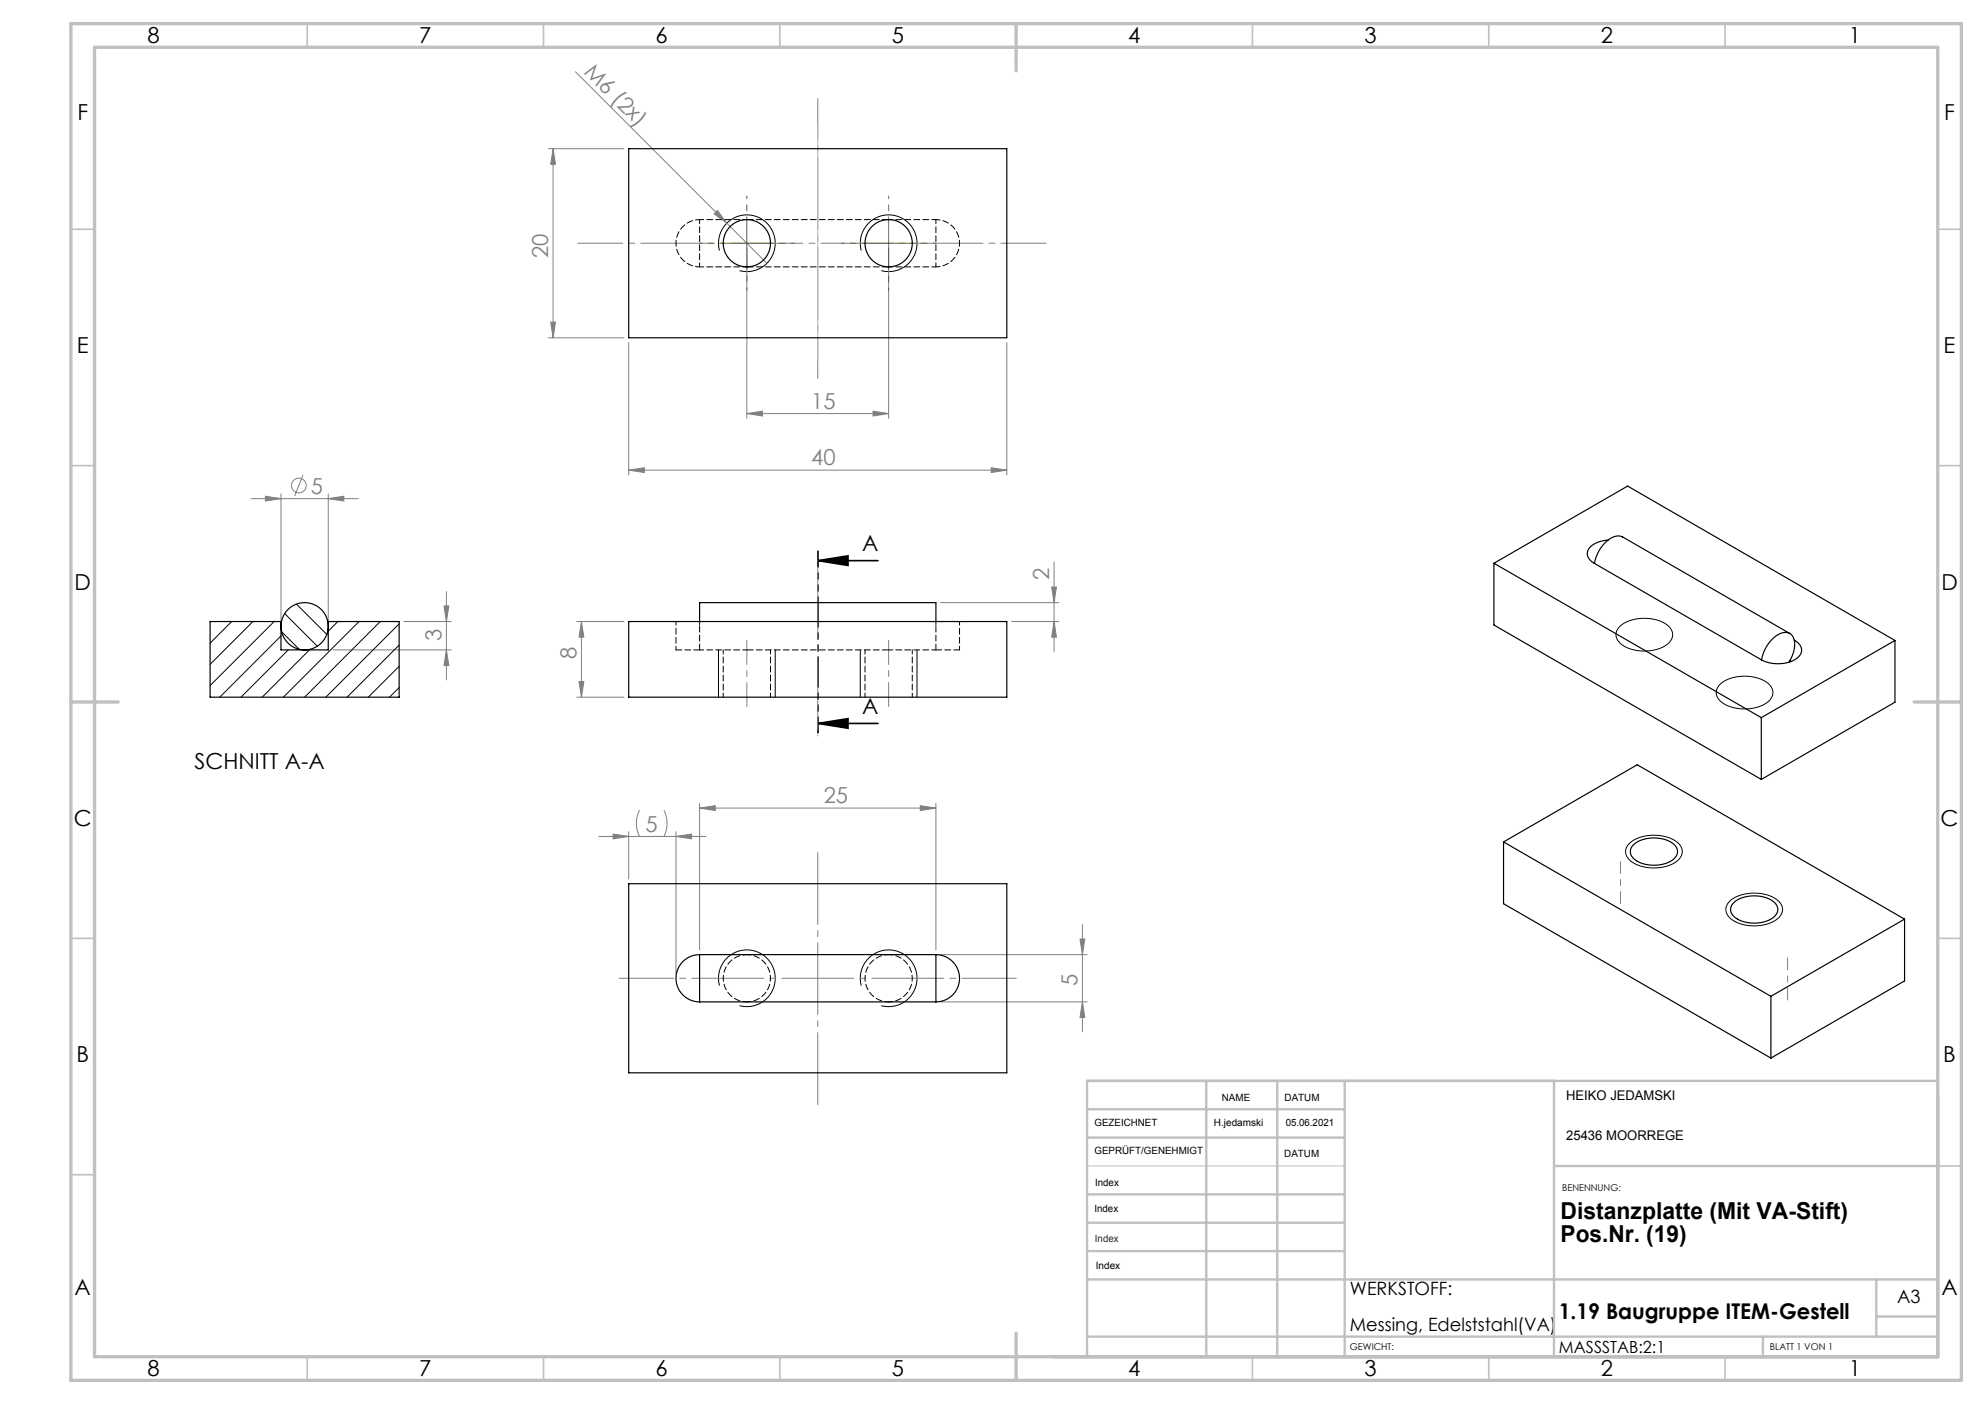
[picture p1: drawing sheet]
<svg xmlns="http://www.w3.org/2000/svg" width="420mm" height="297mm" viewBox="0 0 420 297" stroke-linecap="round" stroke-linejoin="round" font-family="sans-serif">
<g fill="none" stroke="#808080" stroke-width=".21">
<path d="M121.8 15.2l40.5 40.5M116 31.5h16M117 31.5v40M117 31.5l.5 3.3h-1zM151.1 45.2l.7-.7 2 2.7zM158 52.5v36M188 52.5v36M116 71.5h16M116.5 68.2h1l-.5 3.3zM133 72.5v28M213 72.5v28M133 99.5l3.3-.6v1.1z"/>
<path d="M133 99.5h80M158 87.5l3.3-.5v1zM158 87.5h30M184.7 87l3.3 .5-3.3 .5zM209.7 98.9l3.3 .6-3.3 .5zM53.1 105.5h22.7M56.2 105l3.3 .5-3.3 .5zM59.5 104.5v27M64.1 100.5l-1.8 4.4M69.5 105.5l3.3-.5v1zM69.5 104.5v27M223 118.9v18.9"/>
<path d="M70.5 137.5h25M85.5 131.5h10M93.9 128.2h1.1l-.5 3.3zM94.5 137.5l.5 3.3h-1.1zM94.5 125.1v18.7M122 131.5h10M123 131.5v16M123 131.5l.5 3.3h-1zM199 127.5h25M214 131.5h10M222.5 124.2h1l-.5 3.3zM223 131.5l.5 3.3h-1z"/>
<path d="M122 147.5h10M122.5 144.2h1l-.5 3.3zM126.7 176.9h22.7M129.7 176.4l3.3 .5-3.3 .5zM133 175.9v10M135.3 171.4a6.2 6.2 0 0 0 0 5.5M140.5 171.4a6.2 6.2 0 0 1 0 5.5M143 176.9l3.3-.5v1zM143 175.9v30M148 170.9l3.3-.5v1zM148 169.9v31M148 170.9h50"/>
<path d="M194.7 170.4l3.3 .5-3.3 .5zM198 169.9v31M228.5 198.6h1l-.5 3.3zM229 195.6v22.7M199 201.9h31M199 211.9h31M229 211.9l.5 3.3h-1z"/>
<circle cx="63.2" cy="102.7" r="1.56"/>
</g>
<path d="M173.1 118.6h12.7M173.1 118.6l6.3-1v2zM173.1 153h12.7M173.1 153l6.3-1v2.1z" fill="none" stroke="#000" stroke-width=".35"/>
<path d="M152.2 53a6 6 0 0 1 5.3-7.5 6 6 0 0 1 6.5 6.5 6 6 0 0 1-7.5 5.2M182.2 53a6 6 0 0 1 5.3-7.5 6 6 0 0 1 6.5 6.5 6 6 0 0 1-7.5 5.2M152 137.5v10M164 137.5v10M182 137.5v10M194 137.5v10M342.8 132.4a8.7 8.7 0 0 1 10.4 .2 2.42 2.42 0 0 1-.8 4 8.8 8.8 0 0 1-9.8-.7 2.27 2.27 0 0 1 .2-3.5zM364 144.7a8.7 8.7 0 0 1 10.4 .2 2.42 2.42 0 0 1-.8 3.9 8.8 8.8 0 0 1-9.8-.6 2.27 2.27 0 0 1 .2-3.5zM344.7 178.5a8.6 8.6 0 0 1 10.5 0 2.42 2.42 0 0 1-.8 3.9 8.8 8.8 0 0 1-9.7-.6 2.24 2.24 0 0 1 0-3.3zM365.9 190.7a8.6 8.6 0 0 1 10.5 0 2.42 2.42 0 0 1-.8 4 8.8 8.8 0 0 1-9.7-.7 2.24 2.24 0 0 1 0-3.3zM152.2 208.5a6 6 0 0 1 5.3-7.5 6 6 0 0 1 6.5 6.5 6 6 0 0 1-7.5 5.2M182.2 208.5a6 6 0 0 1 5.3-7.5 6 6 0 0 1 6.5 6.5 6 6 0 0 1-7.5 5.2" fill="none" stroke="#000" stroke-width=".21"/>
<path d="M173.1 116.6v38.4" fill="none" stroke="#000" stroke-width=".35" stroke-dasharray="6.3 1.3 1.3 1.3 1.3 1.3" stroke-dashoffset="3"/>
<path d="M342.9 182.2v8.9M378.2 202.6v8.9" fill="none" stroke="#808080" stroke-width=".21" stroke-dasharray="15.2 1.3 1.3 1.3" stroke-dashoffset="12.7"/>
<path d="M173 20.9v59.2" fill="none" stroke="#808080" stroke-width=".21" stroke-dasharray="15.2 1.3 1.3 1.3" stroke-dashoffset="6.6"/>
<path d="M221.4 51.5h-99.2" fill="none" stroke="#808080" stroke-width=".21" stroke-dasharray="15.2 1.3 1.3 1.3" stroke-dashoffset="5.7"/>
<path d="M158 135.5v14M188 135.5v14" fill="none" stroke="#808080" stroke-width=".21" stroke-dasharray="15.2 1.3 1.3 1.3" stroke-dashoffset="10.1"/>
<path d="M173 118.5v37.2" fill="none" stroke="#808080" stroke-width=".21" stroke-dasharray="15.2 1.3 1.3 1.3" stroke-dashoffset="-1.4"/>
<path d="M173 179.2v55.7" fill="none" stroke="#808080" stroke-width=".21" stroke-dasharray="15.2 1.3 1.3 1.3" stroke-dashoffset="-1.2"/>
<path d="M215 206.9h-84" fill="none" stroke="#808080" stroke-width=".21" stroke-dasharray="15.2 1.3 1.3 1.3" stroke-dashoffset="3.7"/>
<path d="M230 246.7h54.5" fill="none" stroke="#c0c0c0" stroke-width=".21"/>
<path d="M173 26.7v49.6" fill="none" stroke="#c0c0c0" stroke-width=".25"/>
<g fill="none" stroke="#c0c0c0" stroke-width=".35">
<path d="M65 5v5M115 5v5M165 5v5M265 5v5M315 5v5M365 5v5M15 48.5h5M410 48.5h5M15 98.5h5M410 98.5h5M15 198.5h5M410 198.5h5"/>
<path d="M15 248.5h5M410 246.7h5M65 287v5M115 287v5M165 287v5M265 287v5M315 287v5M365 287v5"/>
</g>
<g fill="none" stroke="#c0c0c0" stroke-width=".5">
<path d="M230 234.7h54.5M255.2 228.7v58.3M270.2 228.7v58.3M284.5 228.7v58.3M328.8 228.7v58.3M410 228.6l-180 .1v58.3M230 252.7h54.5M230 240.7h54.5M230 258.7h54.5M328.8 246.7h81.2M230 264.7h54.5M230 270.7h180"/>
<path d="M397 270.7v12.1M397 278.5h13M230 282.8h180M373 282.8v4.2"/>
</g>
<path d="M15 5h400v287h-400zM20 10h390v277h-390zM215 5v10M15 148.5h10M405 148.5h10M215 282v10" fill="none" stroke="#c0c0c0" stroke-width=".7"/>
<path d="M153 51.5h-5M158 46.5v-5M158 56.5v5M163 51.5h5M183 51.5h-5M188 46.5v-5M188 56.5v5M193 51.5h5" fill="none" stroke="#808000" stroke-width=".21" stroke-dasharray="15.2 1.3 1.3 1.3" stroke-dashoffset="14.6"/>
<path d="M153 51.5h10M158 46.5v10M183 51.5h10M188 46.5v10" fill="none" stroke="#808000" stroke-width=".21"/>
<path d="M173.1 118.6l6.3-1v2zM173.1 153l6.3-1v2.1z" fill="#000"/>
<g fill="#808080">
<path d="M151.1 45.2l.7-.7 2 2.7z"/>
<path d="M209.7 98.9l3.3 .6-3.3 .5zM133 99.5l3.3-.6v1.1zM194.7 170.4l3.3 .5-3.3 .5zM148 170.9l3.3-.5v1z"/>
<path d="M158 87.5l3.3-.5v1zM184.7 87l3.3 .5-3.3 .5zM129.7 176.4l3.3 .5-3.3 .5zM143 176.9l3.3-.5v1zM56.2 105l3.3 .5-3.3 .5zM69.5 105.5l3.3-.5v1z"/>
<path d="M223 131.5l.5 3.3h-1zM222.5 124.2h1l-.5 3.3z"/>
<path d="M117 31.5l.5 3.3h-1zM116.5 68.2h1l-.5 3.3zM123 131.5l.5 3.3h-1zM122.5 144.2h1l-.5 3.3zM228.5 198.6h1l-.5 3.3zM229 211.9l.5 3.3h-1z"/>
<path d="M93.9 128.2h1.1l-.5 3.3zM94.5 137.5l.5 3.3h-1.1z"/>
</g>
<g fill="none" stroke="#000" stroke-width=".25">
<path d="M133 31.5h80v40h-80zM316.1 119.2l28.3-16.4 56.5 32.7M316.1 119.2l56.6 32.6M316.1 119.2v13l56.6 32.7M337.4 119.2a7.2 7.2 0 0 1 4.6-5.8h.7l.6 .2 35.4 20.4M340.3 114.2a4.5 4.5 0 0 0-4.4 2.6 2.33 2.33 0 0 0 1.4 2.4l35.4 20.4a7.3 7.3 0 0 0 8-.8 2.13 2.13 0 0 0-1.1-3.4M59.5 131.5h.1M59.5 131.5h-15v16h40v-16h-15M59.5 131.5v6h10v-6M69.4 131.5h.1M133 131.5h80v16h-80zM148 131.5v-4h50v4"/>
<path d="M372.7 139.6a7.2 7.2 0 0 1 4.7-5.8 2.07 2.07 0 0 1 2.3 2.5 7.4 7.4 0 0 1-1.2 3.8M378.7 139.8l.3 .1M400.9 135.5l-28.2 16.3M400.9 135.5v13l-28.2 16.4M372.7 151.8v13.1M318.1 178.1l28.3-16.3 56.6 32.6M318.1 178.1l56.6 32.7M318.1 178.1v13.1l56.6 32.6M345.7 178.6a7.2 7.2 0 0 1 8.8 .3 2.07 2.07 0 0 1-1 3.3 7.3 7.3 0 0 1-8.1-.8 1.88 1.88 0 0 1 .3-2.8zM133 186.9h80v40h-80zM366.9 190.9a7.2 7.2 0 0 1 8.8 .2 2.06 2.06 0 0 1-1 3.3 7.3 7.3 0 0 1-8-.8 1.88 1.88 0 0 1 .2-2.7zM403 194.4l-28.3 16.4"/>
<path d="M403 194.4v13.1l-28.3 16.3M148 201.9a5 5 0 0 0-5 5 5 5 0 0 0 5 5M148 201.9v10M148 201.9h50M148 211.9h50M198 201.9a5 5 0 0 1 5 5 5 5 0 0 1-5 5M198 201.9v10M374.7 210.8v13"/>
<circle cx="158" cy="51.5" r="5"/>
<circle cx="188" cy="51.5" r="5"/>
<circle cx="64.5" cy="132.5" r="5"/>
</g>
<path d="M158 46.5h30M188 56.5h-30M158 137.5h30" fill="none" stroke="#000" stroke-width=".21" stroke-dasharray="1.3 .6" stroke-dashoffset="-.1"/>
<g fill="none" stroke="#000" stroke-width=".21" stroke-dasharray="1.3 .6" stroke-dashoffset=".4">
<path d="M148 46.5h10M148 56.5a5 5 0 0 1-5-5 5 5 0 0 1 5-5M148 46.5v10M158 56.5h-10M188 46.5h10M198 56.5h-10M198 46.5a5 5 0 0 1 5 5 5 5 0 0 1-5 5M198 46.5v10M148 137.5h10M153 137.5v10M183 137.5v10M188 137.5h10"/>
<path d="M163 147.5v-10M193 147.5v-10M158 201.9a5 5 0 0 1 5 5 5 5 0 0 1-5 5M158 211.9a5 5 0 0 1-5-5 5 5 0 0 1 5-5M188 201.9a5 5 0 0 1 5 5 5 5 0 0 1-5 5M188 211.9a5 5 0 0 1-5-5 5 5 0 0 1 5-5"/>
</g>
<path d="M143 137.5h5M148 132.5v5M198 137.5h5M198 132.5v5" fill="none" stroke="#000" stroke-width=".21" stroke-dasharray="1.3 .6"/>
<path d="M143 131.5v6M148 131.5v1M198 131.5v1M203 137.5v-6" fill="none" stroke="#000" stroke-width=".21" stroke-dasharray="1.3 .6" stroke-dashoffset=".5"/>
<g fill="none" stroke="#000" stroke-width=".21">
<path d="M44.5 131.5v.1M49 131.5l-4.5 4.6M53.5 131.5l-9 9M58 131.5l-13.5 13.5M59.5 134.5l-13 13M59.6 133.6l3.7 3.7M60.2 129.8l6.9 6.9M61 137.5l-10 10M62.7 127.8l6.4 6.4M65.5 137.5l-10 10M71.5 131.5l-2 2M76 131.5l-16 16"/>
<path d="M80.5 131.5l-16 16M84.5 132l-15.6 15.5M84.5 136.5l-11.1 11M84.5 141l-6.6 6.5M84.5 145.4l-2.1 2.1"/>
</g>
<g font-size="4.9">
<text x="330.2" y="257.9">Distanzplatte (Mit VA-Stift)</text>
<text x="330.2" y="262.8">Pos.Nr. (19)</text>
</g>
<g font-size="4.7">
<text x="31.2" y="9">8</text>
<text x="88.7" y="9">7</text>
<text x="138.7" y="9">6</text>
<text x="188.7" y="9">5</text>
<text x="238.7" y="9">4</text>
<text x="288.7" y="9">3</text>
<text x="338.7" y="9">2</text>
<text x="391.2" y="9">1</text>
<text x="16.4" y="25.5">F</text>
<text x="411.4" y="25.5">F</text>
<text x="16.2" y="74.7">E</text>
<text x="411.2" y="74.7">E</text>
<text x="182.4" y="116.5">A</text>
<text x="15.8" y="124.8">D</text>
<text x="410.8" y="124.8">D</text>
<text x="182.4" y="150.9">A</text>
<text x="41.2" y="162.7">SCHNITT A-A</text>
<text x="15.6" y="174.8">C</text>
<text x="410.6" y="174.8">C</text>
<text x="16.2" y="224.7">B</text>
<text x="411.2" y="224.7">B</text>
<text x="15.8" y="274">A</text>
<text x="410.8" y="274">A</text>
<text x="31.2" y="291">8</text>
<text x="88.7" y="291">7</text>
<text x="138.7" y="291">6</text>
<text x="188.7" y="291">5</text>
<text x="238.7" y="291">4</text>
<text x="288.7" y="291">3</text>
<text x="338.7" y="291">2</text>
<text x="391.2" y="291">1</text>
</g>
<g font-size="4.7" fill="#808080">
<text x="123.4" y="15.4" transform="rotate(45 123.4 15.4)">M6 (2x)</text>
<text x="116" y="54.5" transform="rotate(-90 116 54.5)">20</text>
<text x="171.6" y="86.5">15</text>
<text x="171.6" y="98.4">40</text>
<text x="65.8" y="104.4">5</text>
<text x="222" y="122.8" transform="rotate(-90 222 122.8)">2</text>
<text x="93.4" y="135.6" transform="rotate(-90 93.4 135.6)">3</text>
<text x="122" y="139.5" transform="rotate(-90 122 139.5)">8</text>
<text x="174.3" y="169.9">25</text>
<text x="136.6" y="175.9">5</text>
<text x="228" y="208.5" transform="rotate(-90 228 208.5)">5</text>
</g>
<text font-size="4.6" x="329.8" y="279">1.19 Baugruppe ITEM-Gestell</text>
<g font-size="3.9">
<text x="285.6" y="273.9">WERKSTOFF:</text>
<text x="401.4" y="275.6">A3</text>
<text x="285.6" y="281.6">Messing, Edelststahl(VA)</text>
</g>
<text font-size="3.5" x="329.9" y="286.3">MASSSTAB:2:1</text>
<g font-size="2.8">
<text x="331.4" y="232.7">HEIKO JEDAMSKI</text>
<text x="331.4" y="241.1">25436 MOORREGE</text>
</g>
<g font-size="2.1">
<text x="258.5" y="232.8">NAME</text>
<text x="271.8" y="232.9">DATUM</text>
<text x="231.6" y="238.2">GEZEICHNET</text>
<text x="256.9" y="238.2">H.jedamski</text>
<text x="272" y="238.2">05.06.2021</text>
<text x="231.6" y="244.2">GEPRÜFT/GENEHMIGT</text>
<text x="271.7" y="244.6">DATUM</text>
<text x="231.7" y="250.8">Index</text>
<text x="231.6" y="256.4">Index</text>
<text x="231.9" y="268.5">Index</text>
</g>
<text font-size="2.1" fill="#400040" x="231.7" y="262.7">Index</text>
<g font-size="2">
<text x="330.5" y="251.9">BENENNUNG:</text>
<text x="285.6" y="285.5">GEWICHT:</text>
<text x="374.5" y="285.6">BLATT 1 VON 1</text>
</g>
</svg>
